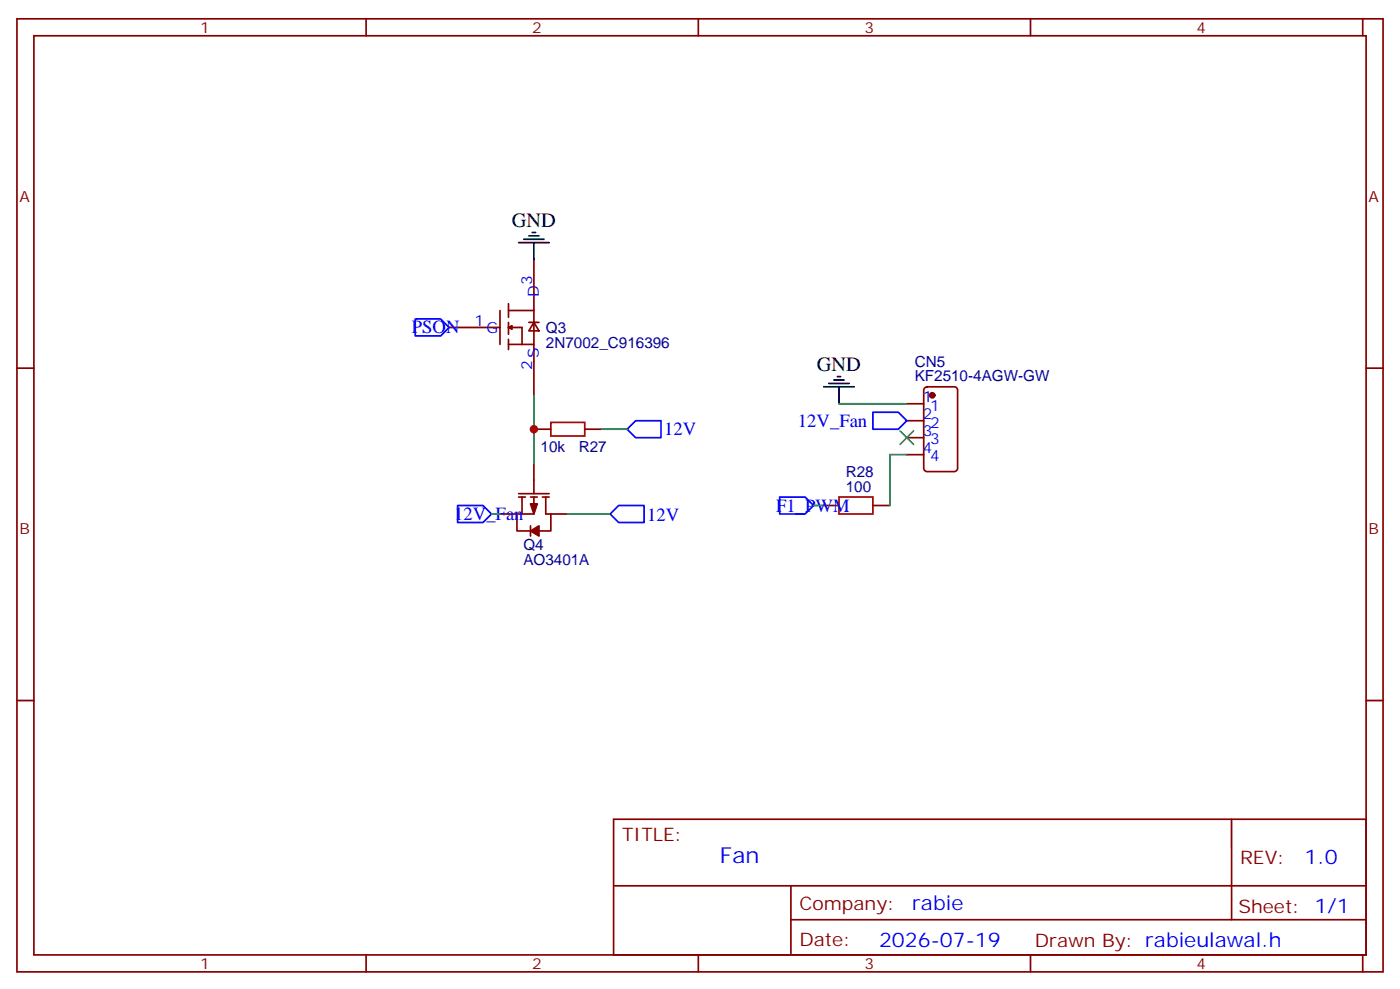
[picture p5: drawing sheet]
<svg xmlns="http://www.w3.org/2000/svg" width="291mm" height="206mm" viewBox="0 0 291 206" stroke-linecap="round" stroke-linejoin="round" font-family="sans-serif">
<g fill="none" stroke="#870000" stroke-width=".35">
<path d="M3.5 3.9h284.4v198.3h-284.4zM7.1 7.4h277.2v191.2h-277.2zM76.2 3.9v3.5M145.3 3.9v3.5M214.5 3.9v3.5M283.6 3.9v3.5M111.1 54v28.2M3.5 76.6h3.6M93.5 68.1h10.6M104.1 64.6v7M105.8 63.2v2.8M105.8 67.1v2.4"/>
<path d="M105.8 70.6v2.1M105.8 64.6h5.3M105.8 71.6h5.3M105.8 68.1h2.9v3.5M105.8 68.1l.7-.3v.7zM110.1 67.1h2.1M111.1 67.1l1.1 1.7h-2.1zM284.3 76.6h3.6M111.1 96.3v6.4M111.1 89.3h3.6M121.7 89.3h3.5M188.7 84h3.6"/>
<path d="M188.7 87.5h3.6M188.7 91.1h3.6M188.7 94.6h3.6M192.5 80.7l.5-.2h5.6a.71 .71 0 0 1 .7 .7v16.2a.76 .76 0 0 1-.7 .7h-5.6a.76 .76 0 0 1-.7-.7v-16.2zM104.1 106.9h3.5M107.6 106.9v3.6h2.8M107.9 102.7h6.4M107.9 103.4h1.5M108.7 103.4v3.5M110.4 109.4v2.1M110.4 103.4h1.4M111.1 103.4v3.5h-3.5"/>
<path d="M112.9 103.4h1.4M113.6 103.4v3.5h1.1v3.6h-2.5M114.7 106.9h3.5M171.1 105.2h3.5M181.7 105.2h3.5M3.5 145.7h3.6M284.3 145.7h3.6M127.7 170.4h156.6v28.2h-156.6zM256.3 170.5v20.8M76.2 198.6v3.6M127.7 184.3h156.5M145.3 198.6v3.6"/>
<path d="M164.6 191.3h119.6M164.6 184.3v14.1M214.5 198.6v3.6M283.6 198.6v3.6"/>
</g>
<g fill="#870000" stroke="#870000" stroke-width=".35">
<path d="M110.4 104.8h1.4l-.7 2.1z"/>
<path d="M110.4 110.5l1.8-1.1v2.1z"/>
<circle cx="194" cy="82.2" r=".53"/>
</g>
<path d="M86.4 66.4h5.3l1.8 1.7-1.8 1.8h-5.3zM130.5 89.3l1.8-1.8h5.3v3.6h-5.3zM181.7 85.8h5.3l1.7 1.7-1.7 1.8h-5.3zM95.2 105.2h5.3l1.8 1.7-1.8 1.8h-5.3zM127 106.9l1.8-1.7h5.3v3.5h-5.3zM162.3 103.4h5.3l1.7 1.8-1.7 1.7h-5.3z" fill="none" stroke="#00f" stroke-width=".35"/>
<path d="M107.9 50.5h6.4M109 49.8h4.2M110.1 49.1h2.1M110.8 48.4h.7M111.1 50.5v3.5M172.5 79.8h4.2M173.6 79.1h2.1M174.3 78.4h.7M171.4 80.5h6.4M174.6 80.5v3.5" fill="none" stroke="#000" stroke-width=".35"/>
<path d="M111.1 82.2v14.1M125.2 89.3h5.3M174.6 84h14.1M188.7 94.6h-3.5v10.6M102.3 106.9h1.8M118.2 106.9h8.8M169.3 105.2h1.8" fill="none" stroke="#008700" stroke-width=".35"/>
<path d="M114.7 87.9h7v2.8h-7zM174.6 103.4h7.1v3.5h-7.1z" fill="none" stroke="#a10000" stroke-width=".35"/>
<path d="M187.3 89.6l2.8 2.9M190.1 89.6l-2.8 2.9" fill="none" stroke="#3c3" stroke-width=".35"/>
<circle cx="111.1" cy="89.3" r=".88" fill="#c00"/>
<text font-size="4.6" fill="#00f" x="149.8" y="179.5">Fan</text>
<g font-size="4.2">
<text x="106.5" y="47.2">GND</text>
<text x="170" y="77.2">GND</text>
</g>
<g font-size="4.2" fill="#00f">
<text x="271.5" y="179.7">1.0</text>
<text x="189.9" y="189.3">rabie</text>
<text x="183" y="197.1">2026-07-19</text>
</g>
<g font-size="3.9" fill="#00f">
<text x="85.7" y="69.4">PSON</text>
<text x="166.1" y="88.8">12V_Fan</text>
<text x="138.3" y="90.6">12V</text>
<text x="161.6" y="106.4">F1_PWM</text>
<text x="94.5" y="108.2">12V_Fan</text>
<text x="134.7" y="108.3">12V</text>
</g>
<g font-size="3.9" fill="#800">
<text x="129.5" y="175">TITLE:</text>
<text x="258.1" y="179.7">REV:</text>
<text x="166.4" y="189.2">Company:</text>
<text x="257.7" y="189.8">Sheet: 1/1</text>
<text x="166.4" y="196.9">Date:</text>
<text x="215.4" y="197">Drawn By: rabieulawal.h</text>
</g>
<g font-size="3.2" fill="#800">
<text x="41.6" y="6.9">1</text>
<text x="110.8" y="6.9">2</text>
<text x="179.9" y="6.9">3</text>
<text x="249.1" y="6.9">4</text>
<text x="4.1" y="42">A</text>
<text x="284.9" y="42">A</text>
<text x="4.1" y="111.2">B</text>
<text x="284.9" y="111.2">B</text>
<text x="41.6" y="201.6">1</text>
<text x="110.8" y="201.6">2</text>
<text x="179.9" y="201.6">3</text>
<text x="249.1" y="201.6">4</text>
</g>
<g font-size="3.2" fill="#00f">
<text x="110.8" y="59.3" transform="rotate(-90 110.8 59.3)">3</text>
<text x="112.2" y="61.8" transform="rotate(-90 112.2 61.8)">D</text>
<text x="98.8" y="67.8">1</text>
<text x="101.2" y="69.2">G</text>
<text x="110.8" y="76.9" transform="rotate(-90 110.8 76.9)">2</text>
<text x="112.2" y="74.5" transform="rotate(-90 112.2 74.5)">S</text>
<text x="192.1" y="83.6">1</text>
<text x="192.1" y="87.2">2</text>
<text x="193.6" y="85.4">1</text>
<text x="193.6" y="88.9">2</text>
<text x="192.1" y="90.7">3</text>
<text x="192.1" y="94.2">4</text>
<text x="193.6" y="92.5">3</text>
<text x="193.6" y="96">4</text>
</g>
<g font-size="3.2" fill="#000080">
<text x="113.6" y="69.3">Q3</text>
<text x="113.6" y="72.5">2N7002_C916396</text>
<text x="190.4" y="76.3">CN5</text>
<text x="190.4" y="79.4">KF2510-4AGW-GW</text>
<text x="112.5" y="94">10k</text>
<text x="120.5" y="94">R27</text>
<text x="176" y="99.2">R28</text>
<text x="176" y="102.3">100</text>
<text x="108.9" y="117.6">AO3401A</text>
<text x="108.9" y="114.5">Q4</text>
</g>
</svg>
